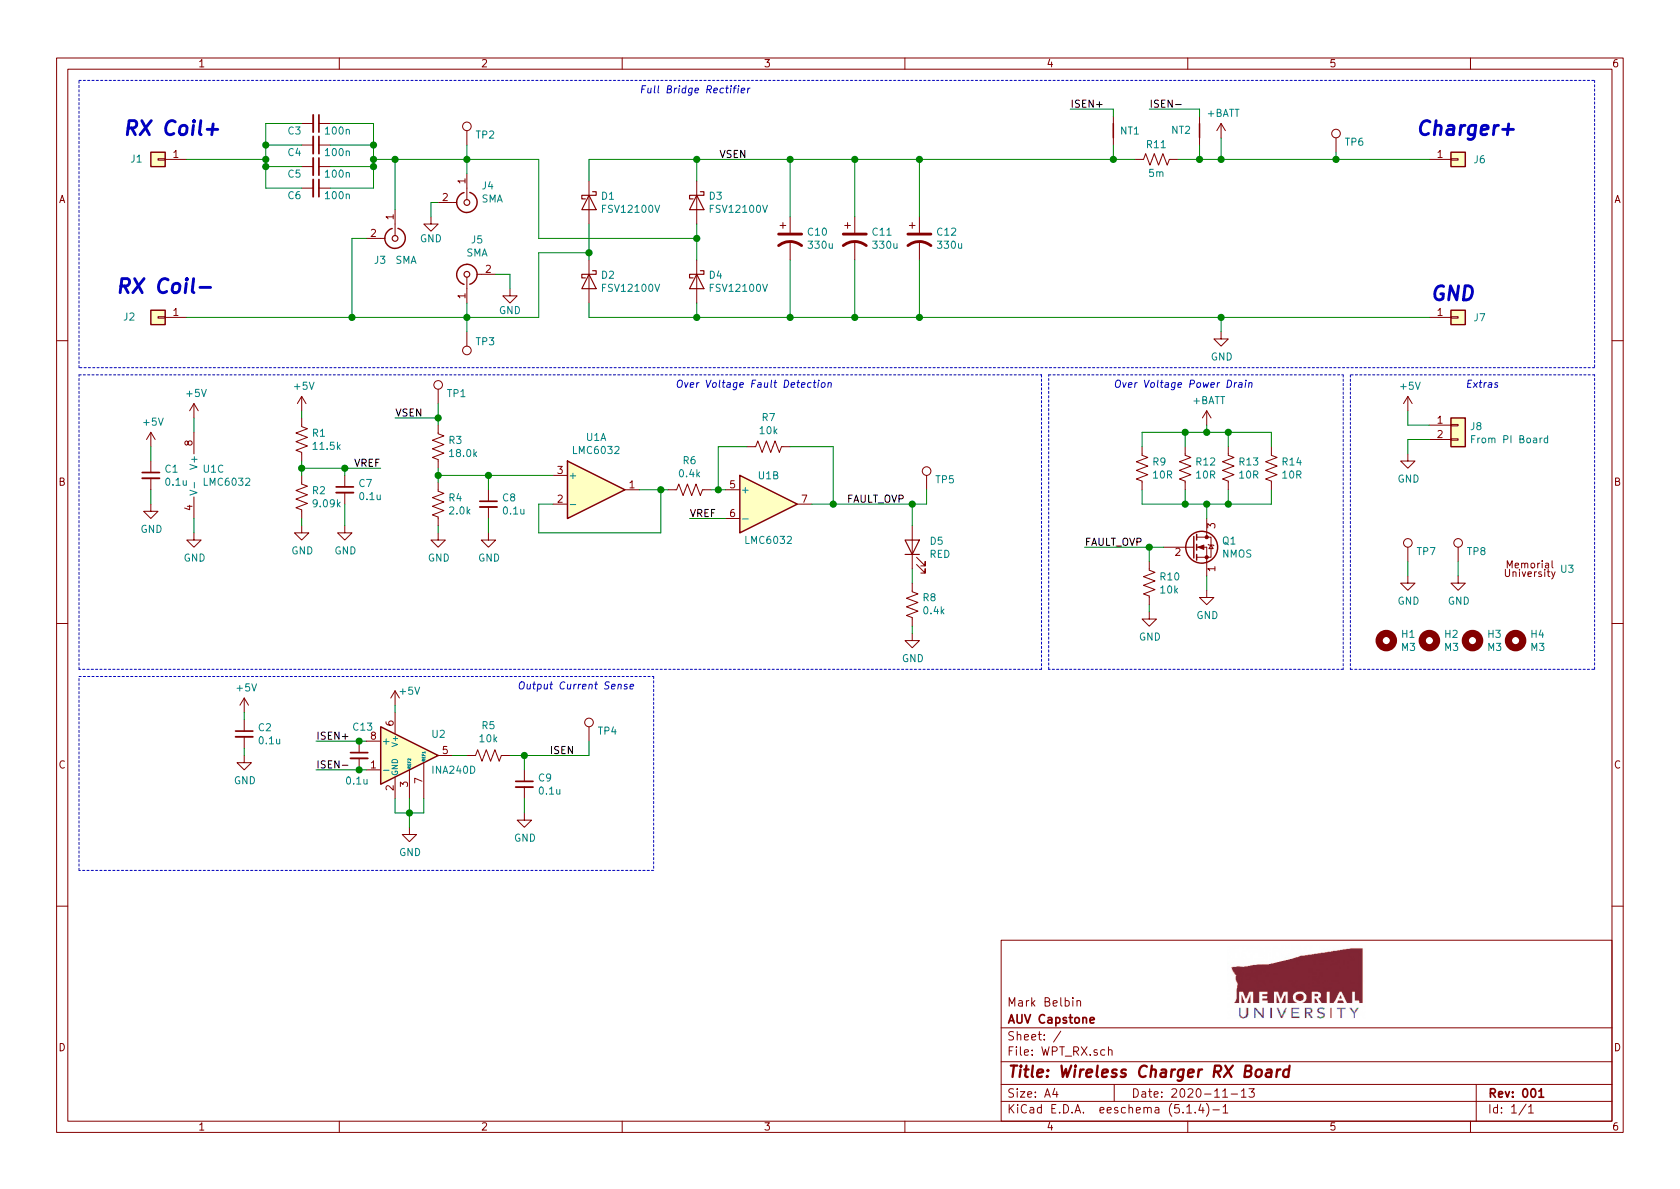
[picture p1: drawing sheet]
EESchema Schematic File Version 4
EELAYER 30 0
EELAYER END
$Descr A4 11693 8268
encoding utf-8
Sheet 1 1
Title "Wireless Charger RX Board"
Date "2020-11-13"
Rev "001"
Comp "AUV Capstone"
Comment1 "Mark Belbin"
Comment2 ""
Comment3 ""
Comment4 ""
$EndDescr
$Comp
L Connector_Generic:Conn_01x01 J1
U 1 1
P 1100 1100
F 0 "J1" H 1250 1100 50  0000 C CNN
F 1 "Conn_01x01" H 1018 966 50  0001 C CNN
F 2 "WPT_RX:SolderWirePad_single_SMD_5x10mm" H 1100 1100 50  0001 C CNN
F 3 "~" H 1100 1100 50  0001 C CNN
	1    1100 1100
	-1   0    0    1   
$EndComp
$Comp
L Connector_Generic:Conn_01x01 J2
U 1 1
P 1100 2200
F 0 "J2" H 1300 2200 50  0000 C CNN
F 1 "Conn_01x01" H 1018 2066 50  0001 C CNN
F 2 "WPT_RX:SolderWirePad_single_SMD_5x10mm" H 1100 2200 50  0001 C CNN
F 3 "~" H 1100 2200 50  0001 C CNN
	1    1100 2200
	-1   0    0    1   
$EndComp
Text Notes 850  950  0    98   Italic 20
RX Coil+
Text Notes 800  2050 0    98   Italic 20
RX Coil-
$Comp
L Device:D_Schottky D1
U 1 1
P 4100 1400
F 0 "D1" V 4054 1480 50  0000 L CNN
F 1 "FSV12100V" V 4145 1480 50  0000 L CNN
F 2 "WPT_RX:TO-277B" H 4100 1400 50  0001 C CNN
F 3 "~" H 4100 1400 50  0001 C CNN
F 4 "FSV12100VCT-ND" V 4100 1400 50  0001 C CNN "Digikey"
	1    4100 1400
	0    1    1    0   
$EndComp
$Comp
L Device:D_Schottky D3
U 1 1
P 4850 1400
F 0 "D3" V 4804 1480 50  0000 L CNN
F 1 "FSV12100V" V 4895 1480 50  0000 L CNN
F 2 "WPT_RX:TO-277B" H 4850 1400 50  0001 C CNN
F 3 "~" H 4850 1400 50  0001 C CNN
F 4 "FSV12100VCT-ND" V 4850 1400 50  0001 C CNN "Digikey"
	1    4850 1400
	0    1    1    0   
$EndComp
$Comp
L Device:D_Schottky D2
U 1 1
P 4100 1950
F 0 "D2" V 4054 2030 50  0000 L CNN
F 1 "FSV12100V" V 4145 2030 50  0000 L CNN
F 2 "WPT_RX:TO-277B" H 4100 1950 50  0001 C CNN
F 3 "~" H 4100 1950 50  0001 C CNN
F 4 "FSV12100VCT-ND" V 4100 1950 50  0001 C CNN "Digikey"
	1    4100 1950
	0    1    1    0   
$EndComp
$Comp
L Device:D_Schottky D4
U 1 1
P 4850 1950
F 0 "D4" V 4804 2030 50  0000 L CNN
F 1 "FSV12100V" V 4895 2030 50  0000 L CNN
F 2 "WPT_RX:TO-277B" H 4850 1950 50  0001 C CNN
F 3 "~" H 4850 1950 50  0001 C CNN
F 4 "FSV12100VCT-ND" V 4850 1950 50  0001 C CNN "Digikey"
	1    4850 1950
	0    1    1    0   
$EndComp
Wire Wire Line
	4100 2200 4100 2100
Wire Wire Line
	4100 2200 4850 2200
Wire Wire Line
	4850 2200 4850 2100
Wire Wire Line
	1300 2200 2450 2200
Wire Wire Line
	3750 2200 3750 1750
Wire Wire Line
	3750 1750 4100 1750
Wire Wire Line
	4100 1750 4100 1550
Wire Wire Line
	4100 1750 4100 1800
Connection ~ 4100 1750
Wire Wire Line
	3750 1650 4850 1650
Wire Wire Line
	4850 1650 4850 1550
Wire Wire Line
	4850 1800 4850 1650
Connection ~ 4850 1650
Wire Wire Line
	3750 1100 3750 1650
Wire Wire Line
	4100 1250 4100 1100
Wire Wire Line
	4100 1100 4850 1100
Wire Wire Line
	4850 1100 4850 1250
Wire Wire Line
	4850 2200 5500 2200
Connection ~ 4850 2200
$Comp
L power:GND #PWR022
U 1 1
P 8500 2300
F 0 "#PWR022" H 8500 2050 50  0001 C CNN
F 1 "GND" H 8505 2127 50  0000 C CNN
F 2 "" H 8500 2300 50  0001 C CNN
F 3 "" H 8500 2300 50  0001 C CNN
	1    8500 2300
	1    0    0    -1  
$EndComp
Wire Wire Line
	8500 2300 8500 2200
Wire Wire Line
	8500 1100 8500 950 
$Comp
L power:+BATT #PWR021
U 1 1
P 8500 950
F 0 "#PWR021" H 8500 800 50  0001 C CNN
F 1 "+BATT" H 8515 1123 50  0000 C CNN
F 2 "" H 8500 950 50  0001 C CNN
F 3 "" H 8500 950 50  0001 C CNN
	1    8500 950 
	1    0    0    -1  
$EndComp
$Comp
L Connector_Generic:Conn_01x01 J6
U 1 1
P 10150 1100
F 0 "J6" H 10300 1100 50  0000 C CNN
F 1 "Conn_01x01" H 10068 966 50  0001 C CNN
F 2 "WPT_RX:SolderWirePad_single_SMD_5x10mm" H 10150 1100 50  0001 C CNN
F 3 "~" H 10150 1100 50  0001 C CNN
	1    10150 1100
	1    0    0    -1  
$EndComp
$Comp
L Connector_Generic:Conn_01x01 J7
U 1 1
P 10150 2200
F 0 "J7" H 10300 2200 50  0000 C CNN
F 1 "Conn_01x01" H 10068 2066 50  0001 C CNN
F 2 "WPT_RX:SolderWirePad_single_SMD_5x10mm" H 10150 2200 50  0001 C CNN
F 3 "~" H 10150 2200 50  0001 C CNN
	1    10150 2200
	1    0    0    -1  
$EndComp
Connection ~ 5500 2200
Text Notes 9850 950  0    98   Italic 20
Charger+
Text Notes 9950 2100 0    98   Italic 20
GND
$Comp
L Device:C_Small C3
U 1 1
P 2200 850
F 0 "C3" V 2250 700 50  0000 C CNN
F 1 "100n" V 2250 1000 50  0000 C CNN
F 2 "Capacitor_SMD:C_2220_5650Metric" H 2200 850 50  0001 C CNN
F 3 "~" H 2200 850 50  0001 C CNN
F 4 "490-16696-1-ND" V 2200 850 50  0001 C CNN "Digikey"
	1    2200 850 
	0    1    1    0   
$EndComp
$Comp
L Device:C_Small C4
U 1 1
P 2200 1000
F 0 "C4" V 2250 850 50  0000 C CNN
F 1 "100n" V 2250 1150 50  0000 C CNN
F 2 "Capacitor_SMD:C_2220_5650Metric" H 2200 1000 50  0001 C CNN
F 3 "~" H 2200 1000 50  0001 C CNN
F 4 "490-16696-1-ND" V 2200 1000 50  0001 C CNN "Digikey"
	1    2200 1000
	0    1    1    0   
$EndComp
$Comp
L Device:C_Small C5
U 1 1
P 2200 1150
F 0 "C5" V 2250 1000 50  0000 C CNN
F 1 "100n" V 2250 1300 50  0000 C CNN
F 2 "Capacitor_SMD:C_2220_5650Metric" H 2200 1150 50  0001 C CNN
F 3 "~" H 2200 1150 50  0001 C CNN
F 4 "490-16696-1-ND" V 2200 1150 50  0001 C CNN "Digikey"
	1    2200 1150
	0    1    1    0   
$EndComp
$Comp
L Device:C_Small C6
U 1 1
P 2200 1300
F 0 "C6" V 2250 1150 50  0000 C CNN
F 1 "100n" V 2250 1450 50  0000 C CNN
F 2 "Capacitor_SMD:C_2220_5650Metric" H 2200 1300 50  0001 C CNN
F 3 "~" H 2200 1300 50  0001 C CNN
F 4 "490-16696-1-ND" V 2200 1300 50  0001 C CNN "Digikey"
	1    2200 1300
	0    1    1    0   
$EndComp
Wire Wire Line
	1850 850  2100 850 
Wire Wire Line
	1850 1000 2100 1000
Wire Wire Line
	1850 850  1850 1000
Connection ~ 1850 1000
Wire Wire Line
	1850 1000 1850 1100
Wire Wire Line
	1850 1100 1850 1150
Wire Wire Line
	1850 1150 2100 1150
Connection ~ 1850 1100
Wire Wire Line
	1850 1150 1850 1300
Wire Wire Line
	1850 1300 2100 1300
Connection ~ 1850 1150
Wire Wire Line
	2300 850  2600 850 
Wire Wire Line
	2600 850  2600 1000
Wire Wire Line
	2600 1000 2300 1000
Wire Wire Line
	2300 1150 2600 1150
Wire Wire Line
	2600 1150 2600 1100
Connection ~ 2600 1000
Wire Wire Line
	2300 1300 2600 1300
Wire Wire Line
	2600 1300 2600 1150
Connection ~ 2600 1150
Wire Wire Line
	2600 1100 2750 1100
Connection ~ 2600 1100
Wire Wire Line
	2600 1100 2600 1000
$Comp
L Connector:Conn_Coaxial J4
U 1 1
P 3250 1400
F 0 "J4" V 3132 1500 50  0000 L CNN
F 1 "SMA" V 3223 1500 50  0000 L CNN
F 2 "WPT_RX:SMA_Amphenol_901-144_Vertical" H 3250 1400 50  0001 C CNN
F 3 " ~" H 3250 1400 50  0001 C CNN
F 4 "WM17068-ND" H 3250 1400 50  0001 C CNN "Digikey"
	1    3250 1400
	0    1    1    0   
$EndComp
Wire Wire Line
	3250 1200 3250 1100
Wire Wire Line
	3250 1100 3750 1100
Wire Wire Line
	3050 1400 3000 1400
Wire Wire Line
	3000 1400 3000 1500
$Comp
L power:GND #PWR012
U 1 1
P 3000 1500
F 0 "#PWR012" H 3000 1250 50  0001 C CNN
F 1 "GND" H 3000 1350 50  0000 C CNN
F 2 "" H 3000 1500 50  0001 C CNN
F 3 "" H 3000 1500 50  0001 C CNN
	1    3000 1500
	1    0    0    -1  
$EndComp
$Comp
L Connector:Conn_Coaxial J5
U 1 1
P 3250 1900
F 0 "J5" V 3487 1829 50  0000 C CNN
F 1 "SMA" V 3396 1829 50  0000 C CNN
F 2 "WPT_RX:SMA_Amphenol_901-144_Vertical" H 3250 1900 50  0001 C CNN
F 3 " ~" H 3250 1900 50  0001 C CNN
F 4 "WM17068-ND" H 3250 1900 50  0001 C CNN "Digikey"
	1    3250 1900
	0    -1   -1   0   
$EndComp
Wire Wire Line
	3250 2100 3250 2200
Connection ~ 3250 2200
Wire Wire Line
	3250 2200 3750 2200
Wire Wire Line
	3450 1900 3550 1900
Wire Wire Line
	3550 1900 3550 2000
$Comp
L power:GND #PWR015
U 1 1
P 3550 2000
F 0 "#PWR015" H 3550 1750 50  0001 C CNN
F 1 "GND" H 3550 1850 50  0000 C CNN
F 2 "" H 3550 2000 50  0001 C CNN
F 3 "" H 3550 2000 50  0001 C CNN
	1    3550 2000
	1    0    0    -1  
$EndComp
Wire Wire Line
	1300 1100 1850 1100
Connection ~ 3250 1100
Wire Wire Line
	2750 1100 2750 1450
Connection ~ 2750 1100
Wire Wire Line
	2750 1100 3250 1100
$Comp
L Connector:Conn_Coaxial J3
U 1 1
P 2750 1650
F 0 "J3" V 2900 1500 50  0000 L CNN
F 1 "SMA" V 2900 1650 50  0000 L CNN
F 2 "WPT_RX:SMA_Amphenol_901-144_Vertical" H 2750 1650 50  0001 C CNN
F 3 " ~" H 2750 1650 50  0001 C CNN
F 4 "WM17068-ND" H 2750 1650 50  0001 C CNN "Digikey"
	1    2750 1650
	0    1    1    0   
$EndComp
Wire Wire Line
	2550 1650 2450 1650
Wire Wire Line
	2450 1650 2450 2200
Connection ~ 2450 2200
Wire Wire Line
	2450 2200 3250 2200
$Comp
L Device:CP1 C10
U 1 1
P 5500 1650
F 0 "C10" H 5615 1696 50  0000 L CNN
F 1 "330u" H 5615 1605 50  0000 L CNN
F 2 "Capacitor_SMD:CP_Elec_10x12.5" H 5500 1650 50  0001 C CNN
F 3 "~" H 5500 1650 50  0001 C CNN
F 4 "493-13765-1-ND" H 5500 1650 50  0001 C CNN "Digikey"
	1    5500 1650
	1    0    0    -1  
$EndComp
Wire Wire Line
	5500 1100 5500 1500
Wire Wire Line
	5500 1800 5500 2200
$Comp
L Device:CP1 C11
U 1 1
P 5950 1650
F 0 "C11" H 6065 1696 50  0000 L CNN
F 1 "330u" H 6065 1605 50  0000 L CNN
F 2 "Capacitor_SMD:CP_Elec_10x12.5" H 5950 1650 50  0001 C CNN
F 3 "~" H 5950 1650 50  0001 C CNN
F 4 "493-13765-1-ND" H 5950 1650 50  0001 C CNN "Digikey"
	1    5950 1650
	1    0    0    -1  
$EndComp
Wire Wire Line
	5950 1100 5950 1500
Wire Wire Line
	5950 1800 5950 2200
Connection ~ 5950 2200
Wire Wire Line
	5950 2200 6400 2200
Connection ~ 5950 1100
Wire Wire Line
	5950 1100 6400 1100
$Comp
L Device:CP1 C12
U 1 1
P 6400 1650
F 0 "C12" H 6515 1696 50  0000 L CNN
F 1 "330u" H 6515 1605 50  0000 L CNN
F 2 "Capacitor_SMD:CP_Elec_10x12.5" H 6400 1650 50  0001 C CNN
F 3 "~" H 6400 1650 50  0001 C CNN
F 4 "493-13765-1-ND" H 6400 1650 50  0001 C CNN "Digikey"
	1    6400 1650
	1    0    0    -1  
$EndComp
Wire Wire Line
	6400 1100 6400 1500
Wire Wire Line
	6400 1800 6400 2200
Connection ~ 6400 2200
Wire Wire Line
	6400 2200 8500 2200
$Comp
L power:+BATT #PWR019
U 1 1
P 8400 2950
F 0 "#PWR019" H 8400 2800 50  0001 C CNN
F 1 "+BATT" H 8415 3123 50  0000 C CNN
F 2 "" H 8400 2950 50  0001 C CNN
F 3 "" H 8400 2950 50  0001 C CNN
	1    8400 2950
	1    0    0    -1  
$EndComp
$Comp
L power:GND #PWR020
U 1 1
P 8400 4100
F 0 "#PWR020" H 8400 3850 50  0001 C CNN
F 1 "GND" H 8405 3927 50  0000 C CNN
F 2 "" H 8400 4100 50  0001 C CNN
F 3 "" H 8400 4100 50  0001 C CNN
	1    8400 4100
	1    0    0    -1  
$EndComp
$Comp
L Device:R_US R9
U 1 1
P 7950 3250
F 0 "R9" H 8018 3296 50  0000 L CNN
F 1 "10R" H 8018 3205 50  0000 L CNN
F 2 "WPT_RX:TO-220F-2_Horizontal_TabDown" H 8018 3159 50  0001 L CNN
F 3 "~" H 7950 3250 50  0001 C CNN
F 4 "PWR221T-50-10R0F-ND" H 7950 3250 50  0001 C CNN "Digikey"
	1    7950 3250
	1    0    0    -1  
$EndComp
$Comp
L Device:R_US R12
U 1 1
P 8250 3250
F 0 "R12" H 8318 3296 50  0000 L CNN
F 1 "10R" H 8318 3205 50  0000 L CNN
F 2 "WPT_RX:TO-220F-2_Horizontal_TabDown" H 8318 3159 50  0001 L CNN
F 3 "~" H 8250 3250 50  0001 C CNN
F 4 "PWR221T-50-10R0F-ND" H 8250 3250 50  0001 C CNN "Digikey"
	1    8250 3250
	1    0    0    -1  
$EndComp
$Comp
L Device:R_US R13
U 1 1
P 8550 3250
F 0 "R13" H 8618 3296 50  0000 L CNN
F 1 "10R" H 8618 3205 50  0000 L CNN
F 2 "WPT_RX:TO-220F-2_Horizontal_TabDown" H 8618 3159 50  0001 L CNN
F 3 "~" H 8550 3250 50  0001 C CNN
F 4 "PWR221T-50-10R0F-ND" H 8550 3250 50  0001 C CNN "Digikey"
	1    8550 3250
	1    0    0    -1  
$EndComp
$Comp
L Device:R_US R14
U 1 1
P 8850 3250
F 0 "R14" H 8918 3296 50  0000 L CNN
F 1 "10R" H 8918 3205 50  0000 L CNN
F 2 "WPT_RX:TO-220F-2_Horizontal_TabDown" H 8918 3159 50  0001 L CNN
F 3 "~" H 8850 3250 50  0001 C CNN
F 4 "PWR221T-50-10R0F-ND" H 8850 3250 50  0001 C CNN "Digikey"
	1    8850 3250
	1    0    0    -1  
$EndComp
Wire Wire Line
	7950 3100 7950 3000
Wire Wire Line
	7950 3000 8250 3000
Wire Wire Line
	8250 3000 8250 3100
Wire Wire Line
	8250 3000 8400 3000
Wire Wire Line
	8400 3000 8400 2950
Connection ~ 8250 3000
Wire Wire Line
	8400 3000 8550 3000
Wire Wire Line
	8550 3000 8550 3100
Connection ~ 8400 3000
Wire Wire Line
	8550 3000 8850 3000
Wire Wire Line
	8850 3000 8850 3100
Connection ~ 8550 3000
Wire Wire Line
	7950 3400 7950 3500
Wire Wire Line
	7950 3500 8250 3500
Wire Wire Line
	8250 3500 8250 3400
Wire Wire Line
	8250 3500 8400 3500
Wire Wire Line
	8550 3500 8550 3400
Connection ~ 8250 3500
Wire Wire Line
	8550 3500 8850 3500
Wire Wire Line
	8850 3500 8850 3400
Connection ~ 8550 3500
$Comp
L Device:Q_NMOS_SGD Q1
U 1 1
P 8300 3800
F 0 "Q1" H 8504 3846 50  0000 L CNN
F 1 "NMOS" H 8504 3755 50  0000 L CNN
F 2 "WPT_RX:TDSON-8-1" H 8500 3900 50  0001 C CNN
F 3 "~" H 8300 3800 50  0001 C CNN
F 4 "448-IAUC70N08S5N074ATMA1CT-ND" H 8300 3800 50  0001 C CNN "Digikey"
	1    8300 3800
	1    0    0    -1  
$EndComp
Wire Wire Line
	8400 4000 8400 4100
Wire Wire Line
	8400 3500 8400 3600
Connection ~ 8400 3500
Wire Wire Line
	8400 3500 8550 3500
Wire Wire Line
	8100 3800 8000 3800
$Comp
L Device:R_US R10
U 1 1
P 8000 4050
F 0 "R10" H 8068 4096 50  0000 L CNN
F 1 "10k" H 8068 4005 50  0000 L CNN
F 2 "Resistor_SMD:R_0603_1608Metric" V 8040 4040 50  0001 C CNN
F 3 "~" H 8000 4050 50  0001 C CNN
F 4 "RHM10KDCT-ND" H 8000 4050 50  0001 C CNN "Digikey"
	1    8000 4050
	1    0    0    -1  
$EndComp
Wire Wire Line
	8000 3900 8000 3800
Wire Wire Line
	8000 4200 8000 4250
$Comp
L power:GND #PWR018
U 1 1
P 8000 4250
F 0 "#PWR018" H 8000 4000 50  0001 C CNN
F 1 "GND" H 8005 4077 50  0000 C CNN
F 2 "" H 8000 4250 50  0001 C CNN
F 3 "" H 8000 4250 50  0001 C CNN
	1    8000 4250
	1    0    0    -1  
$EndComp
Wire Wire Line
	7550 3800 8000 3800
Text Label 7550 3800 0    50   ~ 0
FAULT_OVP
$Comp
L Connector:TestPoint TP2
U 1 1
P 3250 1000
F 0 "TP2" H 3308 1072 50  0000 L CNN
F 1 "TestPoint" H 3308 1027 50  0001 L CNN
F 2 "TestPoint:TestPoint_Loop_D1.80mm_Drill1.0mm_Beaded" H 3450 1000 50  0001 C CNN
F 3 "~" H 3450 1000 50  0001 C CNN
F 4 "36-5117-ND" H 3250 1000 50  0001 C CNN "Digikey"
	1    3250 1000
	1    0    0    -1  
$EndComp
Wire Wire Line
	3250 1000 3250 1100
$Comp
L Connector:TestPoint TP3
U 1 1
P 3250 2300
F 0 "TP3" H 3192 2372 50  0000 R CNN
F 1 "TestPoint" H 3308 2327 50  0001 L CNN
F 2 "TestPoint:TestPoint_Loop_D1.80mm_Drill1.0mm_Beaded" H 3450 2300 50  0001 C CNN
F 3 "~" H 3450 2300 50  0001 C CNN
F 4 "36-5117-ND" H 3250 2300 50  0001 C CNN "Digikey"
	1    3250 2300
	-1   0    0    1   
$EndComp
Wire Wire Line
	3250 2200 3250 2300
Connection ~ 4850 1100
Connection ~ 5500 1100
$Comp
L Device:R_US R11
U 1 1
P 8050 1100
F 0 "R11" V 8150 1100 50  0000 C CNN
F 1 "5m" V 7950 1100 50  0000 C CNN
F 2 "WPT_RX:R_2512_Sense" H 8118 1009 50  0001 L CNN
F 3 "~" H 8050 1100 50  0001 C CNN
F 4 "YAG6124CT-ND" H 8050 1100 50  0001 C CNN "Digikey"
	1    8050 1100
	0    -1   -1   0   
$EndComp
Wire Wire Line
	7750 1100 7750 1000
Wire Wire Line
	7750 750  7450 750 
Wire Wire Line
	8350 1100 8350 1000
Wire Wire Line
	8350 750  8000 750 
Text Label 7450 750  0    50   ~ 0
ISEN+
Text Label 8000 750  0    50   ~ 0
ISEN-
Wire Wire Line
	8200 1100 8350 1100
Connection ~ 8350 1100
Wire Wire Line
	8350 1100 8500 1100
Connection ~ 8500 1100
Wire Wire Line
	8500 1100 9300 1100
Wire Wire Line
	5500 1100 5950 1100
Wire Wire Line
	4850 1100 5500 1100
Connection ~ 7750 1100
Wire Wire Line
	7750 1100 7900 1100
$Comp
L Device:Net-Tie_2 NT1
U 1 1
P 7750 900
F 0 "NT1" V 7750 944 50  0000 L CNN
F 1 "Net-Tie_2" H 7750 990 50  0001 C CNN
F 2 "WPT_RX:NetTie-2_SMD_Pad0.25mm" H 7750 900 50  0001 C CNN
F 3 "~" H 7750 900 50  0001 C CNN
	1    7750 900 
	0    1    1    0   
$EndComp
Wire Wire Line
	7750 800  7750 750 
$Comp
L Device:Net-Tie_2 NT2
U 1 1
P 8350 900
F 0 "NT2" V 8350 700 50  0000 L CNN
F 1 "Net-Tie_2" H 8350 990 50  0001 C CNN
F 2 "WPT_RX:NetTie-2_SMD_Pad0.25mm" H 8350 900 50  0001 C CNN
F 3 "~" H 8350 900 50  0001 C CNN
	1    8350 900 
	0    1    -1   0   
$EndComp
Wire Wire Line
	8350 800  8350 750 
Text Label 2200 5150 0    50   ~ 0
ISEN+
Text Label 2200 5350 0    50   ~ 0
ISEN-
Text Label 5200 1100 2    50   ~ 0
VSEN
Text Label 2750 2900 0    50   ~ 0
VSEN
$Comp
L Device:R_US R3
U 1 1
P 3050 3100
F 0 "R3" H 3118 3146 50  0000 L CNN
F 1 "18.0k" H 3118 3055 50  0000 L CNN
F 2 "Resistor_SMD:R_0603_1608Metric" V 3090 3090 50  0001 C CNN
F 3 "~" H 3050 3100 50  0001 C CNN
F 4 "P18KDBCT-ND" H 3050 3100 50  0001 C CNN "Digikey"
	1    3050 3100
	1    0    0    -1  
$EndComp
Wire Wire Line
	2750 2900 3050 2900
Wire Wire Line
	3050 2900 3050 2950
$Comp
L Device:R_US R4
U 1 1
P 3050 3500
F 0 "R4" H 3118 3546 50  0000 L CNN
F 1 "2.0k" H 3118 3455 50  0000 L CNN
F 2 "Resistor_SMD:R_0603_1608Metric" V 3090 3490 50  0001 C CNN
F 3 "~" H 3050 3500 50  0001 C CNN
F 4 "541-2790-1-ND" H 3050 3500 50  0001 C CNN "Digikey"
	1    3050 3500
	1    0    0    -1  
$EndComp
Wire Wire Line
	3050 3650 3050 3700
$Comp
L power:GND #PWR013
U 1 1
P 3050 3700
F 0 "#PWR013" H 3050 3450 50  0001 C CNN
F 1 "GND" H 3055 3527 50  0000 C CNN
F 2 "" H 3050 3700 50  0001 C CNN
F 3 "" H 3050 3700 50  0001 C CNN
	1    3050 3700
	1    0    0    -1  
$EndComp
Wire Wire Line
	3050 3250 3050 3300
Connection ~ 3050 3300
Wire Wire Line
	3050 3300 3050 3350
Wire Wire Line
	3050 3300 3400 3300
Wire Wire Line
	3850 3500 3750 3500
Wire Wire Line
	3750 3500 3750 3700
Wire Wire Line
	3750 3700 4600 3700
$Comp
L Device:R_US R1
U 1 1
P 2100 3050
F 0 "R1" H 2168 3096 50  0000 L CNN
F 1 "11.5k" H 2168 3005 50  0000 L CNN
F 2 "Resistor_SMD:R_0603_1608Metric" V 2140 3040 50  0001 C CNN
F 3 "~" H 2100 3050 50  0001 C CNN
F 4 "RMCF0603FT11K5CT-ND" H 2100 3050 50  0001 C CNN "Digikey"
	1    2100 3050
	1    0    0    -1  
$EndComp
Wire Wire Line
	2100 2900 2100 2850
$Comp
L power:+5V #PWR07
U 1 1
P 2100 2850
F 0 "#PWR07" H 2100 2700 50  0001 C CNN
F 1 "+5V" H 2115 3023 50  0000 C CNN
F 2 "" H 2100 2850 50  0001 C CNN
F 3 "" H 2100 2850 50  0001 C CNN
	1    2100 2850
	1    0    0    -1  
$EndComp
$Comp
L Device:C_Small C8
U 1 1
P 3400 3500
F 0 "C8" H 3492 3546 50  0000 L CNN
F 1 "0.1u" H 3492 3455 50  0000 L CNN
F 2 "Capacitor_SMD:C_0603_1608Metric" H 3400 3500 50  0001 C CNN
F 3 "~" H 3400 3500 50  0001 C CNN
F 4 "1276-1258-1-ND" H 3400 3500 50  0001 C CNN "Digikey"
	1    3400 3500
	1    0    0    -1  
$EndComp
Wire Wire Line
	3400 3400 3400 3300
Connection ~ 3400 3300
Wire Wire Line
	3400 3300 3850 3300
Wire Wire Line
	3400 3600 3400 3700
$Comp
L power:GND #PWR014
U 1 1
P 3400 3700
F 0 "#PWR014" H 3400 3450 50  0001 C CNN
F 1 "GND" H 3405 3527 50  0000 C CNN
F 2 "" H 3400 3700 50  0001 C CNN
F 3 "" H 3400 3700 50  0001 C CNN
	1    3400 3700
	1    0    0    -1  
$EndComp
$Comp
L Device:C_Small C7
U 1 1
P 2400 3400
F 0 "C7" H 2492 3446 50  0000 L CNN
F 1 "0.1u" H 2492 3355 50  0000 L CNN
F 2 "Capacitor_SMD:C_0603_1608Metric" H 2400 3400 50  0001 C CNN
F 3 "~" H 2400 3400 50  0001 C CNN
F 4 "1276-1258-1-ND" H 2400 3400 50  0001 C CNN "Digikey"
	1    2400 3400
	1    0    0    -1  
$EndComp
Wire Wire Line
	2100 3200 2100 3250
Wire Wire Line
	2100 3250 2400 3250
Wire Wire Line
	2400 3250 2400 3300
Connection ~ 2100 3250
Wire Wire Line
	2100 3250 2100 3300
Wire Wire Line
	2400 3250 2650 3250
Connection ~ 2400 3250
Wire Wire Line
	2400 3500 2400 3650
$Comp
L Device:R_US R2
U 1 1
P 2100 3450
F 0 "R2" H 2168 3496 50  0000 L CNN
F 1 "9.09k" H 2168 3405 50  0000 L CNN
F 2 "Resistor_SMD:R_0603_1608Metric" V 2140 3440 50  0001 C CNN
F 3 "~" H 2100 3450 50  0001 C CNN
F 4 "RMCF0603FT9K09CT-ND" H 2100 3450 50  0001 C CNN "Digikey"
	1    2100 3450
	1    0    0    -1  
$EndComp
$Comp
L power:GND #PWR09
U 1 1
P 2400 3650
F 0 "#PWR09" H 2400 3400 50  0001 C CNN
F 1 "GND" H 2405 3477 50  0000 C CNN
F 2 "" H 2400 3650 50  0001 C CNN
F 3 "" H 2400 3650 50  0001 C CNN
	1    2400 3650
	1    0    0    -1  
$EndComp
$Comp
L power:GND #PWR08
U 1 1
P 2100 3650
F 0 "#PWR08" H 2100 3400 50  0001 C CNN
F 1 "GND" H 2105 3477 50  0000 C CNN
F 2 "" H 2100 3650 50  0001 C CNN
F 3 "" H 2100 3650 50  0001 C CNN
	1    2100 3650
	1    0    0    -1  
$EndComp
Wire Wire Line
	2100 3600 2100 3650
Text Label 2650 3250 2    50   ~ 0
VREF
$Comp
L Device:R_US R6
U 1 1
P 4800 3400
F 0 "R6" V 4595 3400 50  0000 C CNN
F 1 "0.4k" V 4686 3400 50  0000 C CNN
F 2 "Resistor_SMD:R_0603_1608Metric" V 4840 3390 50  0001 C CNN
F 3 "~" H 4800 3400 50  0001 C CNN
F 4 "PAT400ACT-ND" H 4800 3400 50  0001 C CNN "Digikey"
	1    4800 3400
	0    1    1    0   
$EndComp
Text Label 4800 3600 0    50   ~ 0
VREF
Wire Wire Line
	4800 3600 5050 3600
Wire Wire Line
	4950 3400 5000 3400
Wire Wire Line
	4650 3400 4600 3400
Wire Wire Line
	4600 3400 4600 3700
Connection ~ 4600 3400
Wire Wire Line
	4600 3400 4450 3400
$Comp
L Device:R_US R7
U 1 1
P 5350 3100
F 0 "R7" V 5145 3100 50  0000 C CNN
F 1 "10k" V 5236 3100 50  0000 C CNN
F 2 "Resistor_SMD:R_0603_1608Metric" V 5390 3090 50  0001 C CNN
F 3 "~" H 5350 3100 50  0001 C CNN
F 4 "RHM10KDCT-ND" H 5350 3100 50  0001 C CNN "Digikey"
	1    5350 3100
	0    1    1    0   
$EndComp
Wire Wire Line
	5000 3400 5000 3100
Wire Wire Line
	5000 3100 5200 3100
Connection ~ 5000 3400
Wire Wire Line
	5000 3400 5050 3400
Wire Wire Line
	5500 3100 5800 3100
Wire Wire Line
	5800 3100 5800 3500
Wire Wire Line
	5800 3500 5650 3500
Connection ~ 5800 3500
Wire Wire Line
	1350 2900 1350 3000
$Comp
L power:+5V #PWR03
U 1 1
P 1350 2900
F 0 "#PWR03" H 1350 2750 50  0001 C CNN
F 1 "+5V" H 1365 3073 50  0000 C CNN
F 2 "" H 1350 2900 50  0001 C CNN
F 3 "" H 1350 2900 50  0001 C CNN
	1    1350 2900
	1    0    0    -1  
$EndComp
$Comp
L power:+5V #PWR01
U 1 1
P 1050 3100
F 0 "#PWR01" H 1050 2950 50  0001 C CNN
F 1 "+5V" H 1065 3273 50  0000 C CNN
F 2 "" H 1050 3100 50  0001 C CNN
F 3 "" H 1050 3100 50  0001 C CNN
	1    1050 3100
	1    0    0    -1  
$EndComp
$Comp
L power:GND #PWR02
U 1 1
P 1050 3500
F 0 "#PWR02" H 1050 3250 50  0001 C CNN
F 1 "GND" H 1055 3327 50  0000 C CNN
F 2 "" H 1050 3500 50  0001 C CNN
F 3 "" H 1050 3500 50  0001 C CNN
	1    1050 3500
	1    0    0    -1  
$EndComp
Wire Wire Line
	1050 3400 1050 3500
Wire Wire Line
	1050 3200 1050 3100
$Comp
L Device:C_Small C1
U 1 1
P 1050 3300
F 0 "C1" H 1142 3346 50  0000 L CNN
F 1 "0.1u" H 1142 3255 50  0000 L CNN
F 2 "Capacitor_SMD:C_0603_1608Metric" H 1050 3300 50  0001 C CNN
F 3 "~" H 1050 3300 50  0001 C CNN
F 4 "1276-1258-1-ND" H 1050 3300 50  0001 C CNN "Digikey"
	1    1050 3300
	1    0    0    -1  
$EndComp
$Comp
L power:GND #PWR04
U 1 1
P 1350 3700
F 0 "#PWR04" H 1350 3450 50  0001 C CNN
F 1 "GND" H 1355 3527 50  0000 C CNN
F 2 "" H 1350 3700 50  0001 C CNN
F 3 "" H 1350 3700 50  0001 C CNN
	1    1350 3700
	1    0    0    -1  
$EndComp
Wire Wire Line
	1350 3600 1350 3700
Text Label 6300 3500 2    50   ~ 0
FAULT_OVP
$Comp
L Amplifier_Operational:LMC6082 U1
U 3 1
P 1450 3300
F 0 "U1" H 1408 3346 50  0000 L CNN
F 1 "LMC6032" H 1408 3255 50  0000 L CNN
F 2 "Package_SO:SOIC-8_3.9x4.9mm_P1.27mm" H 1450 3300 50  0001 C CNN
F 3 "http://www.ti.com/lit/ds/symlink/lmc6082.pdf" H 1450 3300 50  0001 C CNN
	3    1450 3300
	1    0    0    -1  
$EndComp
$Comp
L Amplifier_Operational:LMC6082 U1
U 2 1
P 5350 3500
F 0 "U1" H 5350 3700 50  0000 C CNN
F 1 "LMC6032" H 5350 3250 50  0000 C CNN
F 2 "Package_SO:SOIC-8_3.9x4.9mm_P1.27mm" H 5350 3500 50  0001 C CNN
F 3 "http://www.ti.com/lit/ds/symlink/lmc6082.pdf" H 5350 3500 50  0001 C CNN
	2    5350 3500
	1    0    0    -1  
$EndComp
$Comp
L Amplifier_Operational:LMC6082 U1
U 1 1
P 4150 3400
F 0 "U1" H 4150 3767 50  0000 C CNN
F 1 "LMC6032" H 4150 3676 50  0000 C CNN
F 2 "Package_SO:SOIC-8_3.9x4.9mm_P1.27mm" H 4150 3400 50  0001 C CNN
F 3 "http://www.ti.com/lit/ds/symlink/lmc6082.pdf" H 4150 3400 50  0001 C CNN
F 4 "" H 4150 3400 50  0001 C CNN "Digikey"
	1    4150 3400
	1    0    0    -1  
$EndComp
$Comp
L Connector_Generic:Conn_01x02 J8
U 1 1
P 10150 2950
F 0 "J8" H 10230 2942 50  0000 L CNN
F 1 "From PI Board" H 10230 2851 50  0000 L CNN
F 2 "WPT_RX:70553-02" H 10150 2950 50  0001 C CNN
F 3 "~" H 10150 2950 50  0001 C CNN
F 4 "WM4900-ND" H 10150 2950 50  0001 C CNN "Digikey"
	1    10150 2950
	1    0    0    -1  
$EndComp
Wire Wire Line
	9950 2950 9800 2950
Wire Wire Line
	9800 2950 9800 2850
$Comp
L power:+5V #PWR023
U 1 1
P 9800 2850
F 0 "#PWR023" H 9800 2700 50  0001 C CNN
F 1 "+5V" H 9815 3023 50  0000 C CNN
F 2 "" H 9800 2850 50  0001 C CNN
F 3 "" H 9800 2850 50  0001 C CNN
	1    9800 2850
	1    0    0    -1  
$EndComp
Wire Wire Line
	9950 3050 9800 3050
Wire Wire Line
	9800 3050 9800 3150
$Comp
L power:GND #PWR024
U 1 1
P 9800 3150
F 0 "#PWR024" H 9800 2900 50  0001 C CNN
F 1 "GND" H 9805 2977 50  0000 C CNN
F 2 "" H 9800 3150 50  0001 C CNN
F 3 "" H 9800 3150 50  0001 C CNN
	1    9800 3150
	1    0    0    -1  
$EndComp
Wire Wire Line
	6400 1100 7750 1100
Connection ~ 6400 1100
Connection ~ 8500 2200
Wire Wire Line
	8500 2200 9950 2200
Wire Wire Line
	5500 2200 5950 2200
$Comp
L Connector:TestPoint TP6
U 1 1
P 9300 1050
F 0 "TP6" H 9358 1122 50  0000 L CNN
F 1 "TestPoint" H 9358 1077 50  0001 L CNN
F 2 "TestPoint:TestPoint_Loop_D1.80mm_Drill1.0mm_Beaded" H 9500 1050 50  0001 C CNN
F 3 "~" H 9500 1050 50  0001 C CNN
F 4 "36-5117-ND" H 9300 1050 50  0001 C CNN "Digikey"
	1    9300 1050
	1    0    0    -1  
$EndComp
Wire Wire Line
	9300 1050 9300 1100
Connection ~ 9300 1100
Wire Wire Line
	9300 1100 9950 1100
$Comp
L Connector:TestPoint TP1
U 1 1
P 3050 2800
F 0 "TP1" H 3108 2872 50  0000 L CNN
F 1 "TestPoint" H 3108 2827 50  0001 L CNN
F 2 "TestPoint:TestPoint_Loop_D1.80mm_Drill1.0mm_Beaded" H 3250 2800 50  0001 C CNN
F 3 "~" H 3250 2800 50  0001 C CNN
F 4 "36-5117-ND" H 3050 2800 50  0001 C CNN "Digikey"
	1    3050 2800
	1    0    0    -1  
$EndComp
Wire Wire Line
	3050 2800 3050 2900
Connection ~ 3050 2900
$Comp
L Connector:TestPoint TP5
U 1 1
P 6450 3400
F 0 "TP5" H 6508 3472 50  0000 L CNN
F 1 "TestPoint" H 6508 3427 50  0001 L CNN
F 2 "TestPoint:TestPoint_Loop_D1.80mm_Drill1.0mm_Beaded" H 6650 3400 50  0001 C CNN
F 3 "~" H 6650 3400 50  0001 C CNN
F 4 "36-5117-ND" H 6450 3400 50  0001 C CNN "Digikey"
	1    6450 3400
	1    0    0    -1  
$EndComp
Wire Wire Line
	6450 3400 6450 3500
Wire Wire Line
	5800 3500 6350 3500
Wire Wire Line
	6350 3500 6350 3650
Connection ~ 6350 3500
Wire Wire Line
	6350 3500 6450 3500
$Comp
L Device:LED D5
U 1 1
P 6350 3800
F 0 "D5" V 6389 3682 50  0000 R CNN
F 1 "RED" V 6298 3682 50  0000 R CNN
F 2 "LED_SMD:LED_0805_2012Metric" H 6350 3800 50  0001 C CNN
F 3 "~" H 6350 3800 50  0001 C CNN
F 4 "475-1415-1-ND" V 6350 3800 50  0001 C CNN "Digikey"
	1    6350 3800
	0    -1   -1   0   
$EndComp
$Comp
L Device:R_US R8
U 1 1
P 6350 4200
F 0 "R8" H 6282 4154 50  0000 R CNN
F 1 "0.4k" H 6282 4245 50  0000 R CNN
F 2 "Resistor_SMD:R_0603_1608Metric" V 6390 4190 50  0001 C CNN
F 3 "~" H 6350 4200 50  0001 C CNN
F 4 "PAT400ACT-ND" H 6350 4200 50  0001 C CNN "Digikey"
	1    6350 4200
	-1   0    0    1   
$EndComp
Wire Wire Line
	6350 3950 6350 4050
$Comp
L power:GND #PWR017
U 1 1
P 6350 4400
F 0 "#PWR017" H 6350 4150 50  0001 C CNN
F 1 "GND" H 6355 4227 50  0000 C CNN
F 2 "" H 6350 4400 50  0001 C CNN
F 3 "" H 6350 4400 50  0001 C CNN
	1    6350 4400
	1    0    0    -1  
$EndComp
Wire Wire Line
	6350 4400 6350 4350
$Comp
L Connector:TestPoint TP7
U 1 1
P 9800 3900
F 0 "TP7" H 9858 3972 50  0000 L CNN
F 1 "TestPoint" H 9858 3927 50  0001 L CNN
F 2 "TestPoint:TestPoint_Loop_D1.80mm_Drill1.0mm_Beaded" H 10000 3900 50  0001 C CNN
F 3 "~" H 10000 3900 50  0001 C CNN
F 4 "36-5001-ND" H 9800 3900 50  0001 C CNN "Digikey"
	1    9800 3900
	1    0    0    -1  
$EndComp
Wire Wire Line
	9800 3900 9800 4000
$Comp
L power:GND #PWR025
U 1 1
P 9800 4000
F 0 "#PWR025" H 9800 3750 50  0001 C CNN
F 1 "GND" H 9805 3827 50  0000 C CNN
F 2 "" H 9800 4000 50  0001 C CNN
F 3 "" H 9800 4000 50  0001 C CNN
	1    9800 4000
	1    0    0    -1  
$EndComp
$Comp
L power:GND #PWR026
U 1 1
P 10150 4000
F 0 "#PWR026" H 10150 3750 50  0001 C CNN
F 1 "GND" H 10155 3827 50  0000 C CNN
F 2 "" H 10150 4000 50  0001 C CNN
F 3 "" H 10150 4000 50  0001 C CNN
	1    10150 4000
	1    0    0    -1  
$EndComp
$Comp
L Connector:TestPoint TP8
U 1 1
P 10150 3900
F 0 "TP8" H 10208 3972 50  0000 L CNN
F 1 "TestPoint" H 10208 3927 50  0001 L CNN
F 2 "TestPoint:TestPoint_Loop_D1.80mm_Drill1.0mm_Beaded" H 10350 3900 50  0001 C CNN
F 3 "~" H 10350 3900 50  0001 C CNN
F 4 "36-5001-ND" H 10150 3900 50  0001 C CNN "Digikey"
	1    10150 3900
	1    0    0    -1  
$EndComp
Wire Wire Line
	10150 3900 10150 4000
$Comp
L Device:R_US R5
U 1 1
P 3400 5250
F 0 "R5" V 3605 5250 50  0000 C CNN
F 1 "10k" V 3514 5250 50  0000 C CNN
F 2 "Resistor_SMD:R_0603_1608Metric" V 3440 5240 50  0001 C CNN
F 3 "~" H 3400 5250 50  0001 C CNN
F 4 "RHM10KDCT-ND" H 3400 5250 50  0001 C CNN "Digikey"
	1    3400 5250
	0    -1   -1   0   
$EndComp
Wire Wire Line
	3650 5250 4100 5250
Wire Wire Line
	4100 5150 4100 5250
$Comp
L Connector:TestPoint TP4
U 1 1
P 4100 5150
F 0 "TP4" H 4158 5222 50  0000 L CNN
F 1 "TestPoint" H 4158 5177 50  0001 L CNN
F 2 "TestPoint:TestPoint_Loop_D1.80mm_Drill1.0mm_Beaded" H 4300 5150 50  0001 C CNN
F 3 "~" H 4300 5150 50  0001 C CNN
F 4 "36-5117-ND" H 4100 5150 50  0001 C CNN "Digikey"
	1    4100 5150
	1    0    0    -1  
$EndComp
Text Label 4000 5250 2    50   ~ 0
ISEN
Connection ~ 3650 5250
$Comp
L power:GND #PWR016
U 1 1
P 3650 5650
F 0 "#PWR016" H 3650 5400 50  0001 C CNN
F 1 "GND" H 3655 5477 50  0000 C CNN
F 2 "" H 3650 5650 50  0001 C CNN
F 3 "" H 3650 5650 50  0001 C CNN
	1    3650 5650
	1    0    0    -1  
$EndComp
Wire Wire Line
	3650 5550 3650 5650
Wire Wire Line
	3650 5250 3650 5350
Wire Wire Line
	3550 5250 3650 5250
$Comp
L Device:C_Small C9
U 1 1
P 3650 5450
F 0 "C9" H 3742 5496 50  0000 L CNN
F 1 "0.1u" H 3742 5405 50  0000 L CNN
F 2 "Capacitor_SMD:C_0603_1608Metric" H 3650 5450 50  0001 C CNN
F 3 "~" H 3650 5450 50  0001 C CNN
F 4 "1276-1258-1-ND" H 3650 5450 50  0001 C CNN "Digikey"
	1    3650 5450
	1    0    0    -1  
$EndComp
Wire Wire Line
	1700 5000 1700 4950
Wire Wire Line
	1700 5200 1700 5250
$Comp
L power:GND #PWR06
U 1 1
P 1700 5250
F 0 "#PWR06" H 1700 5000 50  0001 C CNN
F 1 "GND" H 1705 5077 50  0000 C CNN
F 2 "" H 1700 5250 50  0001 C CNN
F 3 "" H 1700 5250 50  0001 C CNN
	1    1700 5250
	1    0    0    -1  
$EndComp
$Comp
L power:GND #PWR011
U 1 1
P 2850 5750
F 0 "#PWR011" H 2850 5500 50  0001 C CNN
F 1 "GND" H 2855 5577 50  0000 C CNN
F 2 "" H 2850 5750 50  0001 C CNN
F 3 "" H 2850 5750 50  0001 C CNN
	1    2850 5750
	1    0    0    -1  
$EndComp
Wire Wire Line
	2850 5650 2850 5750
$Comp
L Device:C_Small C2
U 1 1
P 1700 5100
F 0 "C2" H 1792 5146 50  0000 L CNN
F 1 "0.1u" H 1792 5055 50  0000 L CNN
F 2 "Capacitor_SMD:C_0603_1608Metric" H 1700 5100 50  0001 C CNN
F 3 "~" H 1700 5100 50  0001 C CNN
F 4 "1276-1258-1-ND" H 1700 5100 50  0001 C CNN "Digikey"
	1    1700 5100
	1    0    0    -1  
$EndComp
$Comp
L power:+5V #PWR05
U 1 1
P 1700 4950
F 0 "#PWR05" H 1700 4800 50  0001 C CNN
F 1 "+5V" H 1715 5123 50  0000 C CNN
F 2 "" H 1700 4950 50  0001 C CNN
F 3 "" H 1700 4950 50  0001 C CNN
	1    1700 4950
	1    0    0    -1  
$EndComp
$Comp
L power:+5V #PWR010
U 1 1
P 2750 4900
F 0 "#PWR010" H 2750 4750 50  0001 C CNN
F 1 "+5V" H 2850 5000 50  0000 C CNN
F 2 "" H 2750 4900 50  0001 C CNN
F 3 "" H 2750 4900 50  0001 C CNN
	1    2750 4900
	1    0    0    -1  
$EndComp
Wire Wire Line
	3150 5250 3250 5250
Connection ~ 2850 5650
Wire Wire Line
	2950 5650 2950 5550
Wire Wire Line
	2850 5650 2950 5650
Wire Wire Line
	2850 5650 2850 5550
Wire Wire Line
	2750 5650 2850 5650
Wire Wire Line
	2750 5550 2750 5650
Wire Wire Line
	2200 5350 2500 5350
Wire Wire Line
	2200 5150 2500 5150
Wire Wire Line
	2750 4950 2750 4900
$Comp
L Amplifier_Current:INA240A1D U2
U 1 1
P 2850 5250
F 0 "U2" H 3000 5400 50  0000 L CNN
F 1 "INA240D" H 3000 5150 50  0000 L CNN
F 2 "Package_SO:SOIC-8_3.9x4.9mm_P1.27mm" H 2850 4600 50  0001 C CNN
F 3 "http://www.ti.com/lit/ds/symlink/lmc6082.pdf" H 3000 5400 50  0001 C CNN
F 4 "296-48837-ND" H 2850 5250 50  0001 C CNN "Digikey"
	1    2850 5250
	1    0    0    -1  
$EndComp
$Comp
L WPT_RX:Munlogo U3
U 1 1
P 10650 3950
F 0 "U3" H 10857 3949 50  0000 L CNN
F 1 "MUN" H 10660 3840 50  0001 C CNN
F 2 "WPT_RX:MUNLOGO" H 10650 4040 50  0001 C CNN
F 3 "" H 10650 4040 50  0001 C CNN
	1    10650 3950
	1    0    0    -1  
$EndComp
Wire Notes Line
	550  550  11100 550 
Wire Notes Line
	11100 550  11100 2550
Wire Notes Line
	11100 2550 550  2550
Wire Notes Line
	550  2550 550  550 
Wire Notes Line
	550  2600 7250 2600
Wire Notes Line
	7250 2600 7250 4650
Wire Notes Line
	7250 4650 550  4650
Wire Notes Line
	550  4650 550  2600
Wire Notes Line
	550  4700 4550 4700
Wire Notes Line
	4550 4700 4550 6050
Wire Notes Line
	4550 6050 550  6050
Wire Notes Line
	550  6050 550  4700
Connection ~ 8000 3800
Wire Notes Line
	7300 2600 9350 2600
Wire Notes Line
	9350 2600 9350 4650
Wire Notes Line
	9350 4650 7300 4650
Wire Notes Line
	7300 4650 7300 2600
Wire Notes Line
	9400 2600 9400 4650
Wire Notes Line
	9400 4650 11100 4650
Wire Notes Line
	11100 4650 11100 2600
Wire Notes Line
	11100 2600 9400 2600
Text Notes 3600 4800 0    50   Italic 0
Output Current Sense
Text Notes 4700 2700 0    50   Italic 0
Over Voltage Fault Detection
Text Notes 7750 2700 0    50   Italic 0
Over Voltage Power Drain
Text Notes 10200 2700 0    50   Italic 0
Extras
Text Notes 4450 650  0    50   Italic 0
Full Bridge Rectifier
$Comp
L Mechanical:MountingHole H1
U 1 1
P 9650 4450
F 0 "H1" H 9750 4496 50  0000 L CNN
F 1 "M3" H 9750 4405 50  0000 L CNN
F 2 "MountingHole:MountingHole_3.2mm_M3_DIN965_Pad" H 9650 4450 50  0001 C CNN
F 3 "~" H 9650 4450 50  0001 C CNN
	1    9650 4450
	1    0    0    -1  
$EndComp
$Comp
L Mechanical:MountingHole H2
U 1 1
P 9950 4450
F 0 "H2" H 10050 4496 50  0000 L CNN
F 1 "M3" H 10050 4405 50  0000 L CNN
F 2 "MountingHole:MountingHole_3.2mm_M3_DIN965_Pad" H 9950 4450 50  0001 C CNN
F 3 "~" H 9950 4450 50  0001 C CNN
	1    9950 4450
	1    0    0    -1  
$EndComp
$Comp
L Mechanical:MountingHole H3
U 1 1
P 10250 4450
F 0 "H3" H 10350 4496 50  0000 L CNN
F 1 "M3" H 10350 4405 50  0000 L CNN
F 2 "MountingHole:MountingHole_3.2mm_M3_DIN965_Pad" H 10250 4450 50  0001 C CNN
F 3 "~" H 10250 4450 50  0001 C CNN
	1    10250 4450
	1    0    0    -1  
$EndComp
$Comp
L Mechanical:MountingHole H4
U 1 1
P 10550 4450
F 0 "H4" H 10650 4496 50  0000 L CNN
F 1 "M3" H 10650 4405 50  0000 L CNN
F 2 "MountingHole:MountingHole_3.2mm_M3_DIN965_Pad" H 10550 4450 50  0001 C CNN
F 3 "~" H 10550 4450 50  0001 C CNN
	1    10550 4450
	1    0    0    -1  
$EndComp
$Comp
L Device:C_Small C13
U 1 1
P 2500 5250
F 0 "C13" H 2450 5450 50  0000 L CNN
F 1 "0.1u" H 2400 5075 50  0000 L CNN
F 2 "Capacitor_SMD:C_0603_1608Metric" H 2500 5250 50  0001 C CNN
F 3 "~" H 2500 5250 50  0001 C CNN
F 4 "1276-1258-1-ND" H 2500 5250 50  0001 C CNN "Digikey"
	1    2500 5250
	1    0    0    -1  
$EndComp
Connection ~ 2500 5150
Wire Wire Line
	2500 5150 2550 5150
Connection ~ 2500 5350
Wire Wire Line
	2500 5350 2550 5350
$EndSCHEMATC
